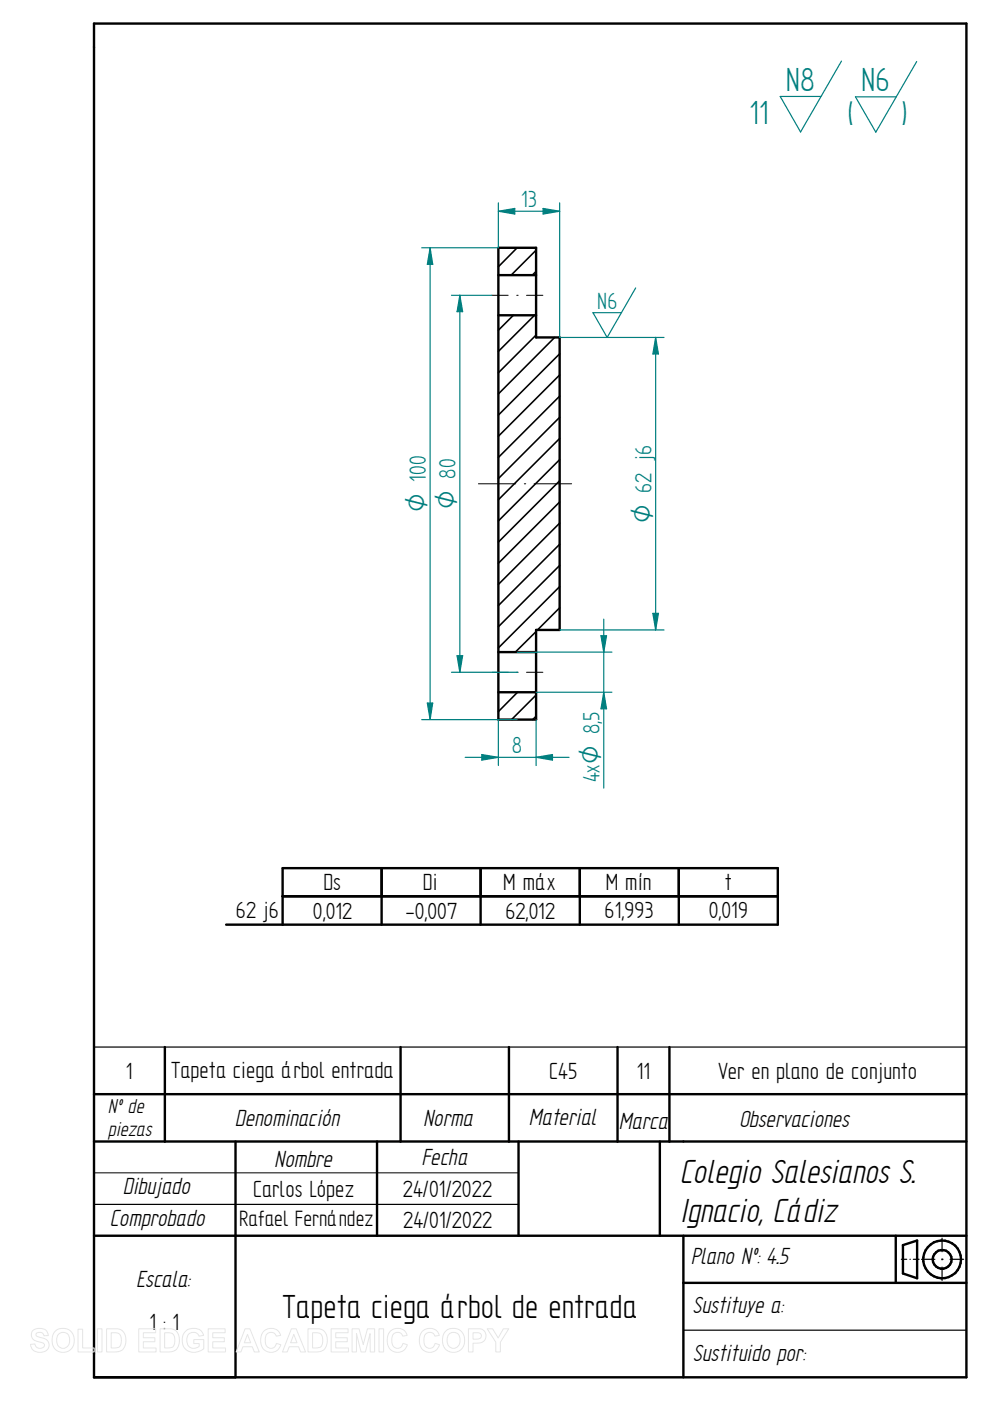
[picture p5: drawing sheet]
<svg xmlns="http://www.w3.org/2000/svg" width="210mm" height="297mm" viewBox="0 0 210 297" stroke-linecap="round" stroke-linejoin="round" font-family="sans-serif">
<g fill="none" stroke="#000" stroke-width=".51">
<path d="M19.9 5h185.1v287h-185.1zM105.7 58.3h8M105.7 52.5h8v19h5v62.1h-5v19h-8zM105.7 66.8h8M105.7 138.3h8M105.7 146.8h8M19.9 232h185.1M35 222v20M85 222v20M107.9 222v20M131 222v20M142 222v20"/>
<path d="M19.9 242h185.1M50 242v50M80 242v20M110 242v20M140 242v20M19.9 262h185.1M144.9 262v30M144.9 272h60.1M190 262v10M191.5 264l3-1v8l-3-1z"/>
<circle cx="199.8" cy="267" r="4"/>
<circle cx="199.9" cy="267" r="1.99"/>
</g>
<path d="M19.9 222h185.1M19.9 255.4h90.1M191.2 267h1.1M193 267h.1M193.7 267h1.2M195.5 267h2.8M199.8 267h.2M199.8 262.5v2.9M199.8 266.9v.2M199.8 268.6v2.9M201.5 267h2.9M144.9 282h60.1" fill="none" stroke="#000" stroke-width=".25"/>
<path d="M104.4 62.6h3.4M109.6 62.6h.3M111.7 62.6h3.4M101.5 102.6h7.9M111.2 102.6h.3M113.3 102.6h7.9M104.4 142.5h3.4M109.6 142.5h.3M111.7 142.5h3.4M19.9 248.7h90.1" fill="none" stroke="#000" stroke-width=".21"/>
<g fill="none" stroke="#000" stroke-width=".34">
<path d="M109.7 52.5l-4 4.1M113.7 53l-5.3 5.3M113.7 57.5l-.8 .8M108.9 66.8l-3.2 3.2M113.4 66.8l-7.7 7.7M113.7 71l-8 8M117.6 71.5l-11.9 12M118.7 75l-13 13M118.7 79.5l-13 13M118.7 84l-13 13M118.7 88.5l-13 13M118.7 93l-13 13"/>
<path d="M118.7 97.5l-13 12.9M118.7 101.9l-13 13M118.7 106.4l-13 13M118.7 110.9l-13 13M118.7 115.4l-13 13M118.7 119.9l-13 13M113.7 133.9l-4.4 4.4M118.7 124.4l-13 13M118.7 128.9l-4.7 4.7M118.7 133.4l-.2 .2M109.8 146.8l-4.1 4.1M113.7 147.4l-5.2 5.2"/>
<path d="M113.7 151.8l-.7 .8"/>
</g>
<path d="M178.5 13l-8.7 15-4.3-7.6h8.6M194.4 13l-8.6 15-4.4-7.5h8.7M89.5 52.5h16.2M91.2 52.5l.6 3.5h-1.2zM89.5 152.6h20.2" fill="none" stroke="#007f7f" stroke-width=".25"/>
<path d="M91.2 52.5l.6 3.5h-1.2z" fill="#007f7f"/>
<path d="M90.6 149.1h1.2l-.6 3.5z" fill="none" stroke="#007f7f" stroke-width=".25"/>
<path d="M90.6 149.1h1.2l-.6 3.5z" fill="#007f7f"/>
<path d="M91.2 52.5v100.1M95.8 62.6h8.6M97.5 62.6l.6 3.5h-1.2zM95.8 142.5h14" fill="none" stroke="#007f7f" stroke-width=".25"/>
<path d="M97.5 62.6l.6 3.5h-1.2z" fill="#007f7f"/>
<path d="M96.9 139h1.2l-.6 3.5z" fill="none" stroke="#007f7f" stroke-width=".25"/>
<path d="M96.9 139h1.2l-.6 3.5z" fill="#007f7f"/>
<path d="M97.5 62.6v79.9M118.7 71.5h22.1M139.1 71.5l.6 3.6h-1.2zM118.7 133.6h22.1" fill="none" stroke="#007f7f" stroke-width=".25"/>
<path d="M139.1 71.5l.6 3.6h-1.2z" fill="#007f7f"/>
<path d="M138.5 130h1.2l-.6 3.6z" fill="none" stroke="#007f7f" stroke-width=".25"/>
<path d="M138.5 130h1.2l-.6 3.6z" fill="#007f7f"/>
<path d="M105.7 43v9.5M105.7 44.8l3.5-.6v1.2zM118.7 43v28.5M139.1 71.5v62.1" fill="none" stroke="#007f7f" stroke-width=".25"/>
<path d="M105.7 44.8l3.5-.6v1.2z" fill="#007f7f"/>
<path d="M115.2 44.2l3.5 .6-3.5 .6z" fill="none" stroke="#007f7f" stroke-width=".25"/>
<path d="M115.2 44.2l3.5 .6-3.5 .6z" fill="#007f7f"/>
<path d="M105.7 44.8h13M102.2 160l3.5 .6-3.5 .6zM105.7 152.6v9.7M113.7 152.6v9.7" fill="none" stroke="#007f7f" stroke-width=".25"/>
<path d="M102.2 160l3.5 .6-3.5 .6z" fill="#007f7f"/>
<path d="M113.7 160.6l3.5-.6v1.2z" fill="none" stroke="#007f7f" stroke-width=".25"/>
<path d="M113.7 160.6l3.5-.6v1.2z" fill="#007f7f"/>
<path d="M109.7 138.3h20.1M113.7 146.8h16.1M128.1 146.8l.6 3.5h-1.2zM98.7 160.6h22" fill="none" stroke="#007f7f" stroke-width=".25"/>
<path d="M128.1 146.8l.6 3.5h-1.2z" fill="#007f7f"/>
<path d="M127.5 134.8h1.2l-.6 3.5z" fill="none" stroke="#007f7f" stroke-width=".25"/>
<path d="M127.5 134.8h1.2l-.6 3.5z" fill="#007f7f"/>
<path d="M134.8 61l-6 10.5-3-5.2h6M128.1 131.3v35.8" fill="none" stroke="#007f7f" stroke-width=".25"/>
<path d="M48 196h117v-11.9h-105.1v11.9M59.9 190h105.1M80.9 184.1v11.9M101.9 184.1v11.9M123 184.1v11.9M144 184.1v11.9" fill="none" stroke="#000" stroke-width=".51"/>
<g fill="none" stroke="#e6e6e6" stroke-width=".21">
<path d="M7 282.1a2.33 2.33 0 0 1 2.9 .2l.3 .9h-.9a.91 .91 0 0 0-.7-.7 .91 .91 0 0 0-1 .5l.1 .3 .5 .2a2.12 2.12 0 0 1 2.2 1.4 1.76 1.76 0 0 1-2.4 1.8l-.7-.2-.6-.7-.2-.8 .9-.1a1.05 1.05 0 0 0 .9 1 1.05 1.05 0 0 0 1.1-.7 1.7 1.7 0 0 0-1.6-.8 1.39 1.39 0 0 1-.8-2.3zM11.7 282.3a2.47 2.47 0 0 1 3.1-.2 2.47 2.47 0 0 1 .8 3 2.4 2.4 0 0 1-3 1.5 2.4 2.4 0 0 1-1.5-3.1zM12.4 282.9a1.39 1.39 0 0 1 1.7-.3 1.39 1.39 0 0 1 .7 1.5 1.41 1.41 0 0 1-1.4 1.8 1.41 1.41 0 0 1-1.4-1.8l.1-.7zM16.6 281.8h.9v4h2.5v.8h-3.4zM20.7 281.7h.9v4.9h-.9zM22.6 281.7h1.8a2.2 2.2 0 0 1 2.3 2.8 2.05 2.05 0 0 1-2.3 2.1h-1.8zM23.6 282.6a1.8 1.8 0 0 1 1.9 .5 2.03 2.03 0 0 1-.4 2.6l-1.5 .1zM29.4 281.7h3.6v.9h-2.6v1h2.5v.9h-2.5v1.3h2.7v.8h-3.7zM34 281.7h1.7a2.2 2.2 0 0 1 2.3 2.8 2.05 2.05 0 0 1-2.2 2.1h-1.8zM34.9 282.6a1.8 1.8 0 0 1 2 .5 2.03 2.03 0 0 1-.5 2.6l-1.5 .1zM39.3 282.3a2.56 2.56 0 0 1 3.6 .2l.3 .6-1 .2a1.36 1.36 0 0 0-1.6-.7 1.36 1.36 0 0 0-1 1.5 1.55 1.55 0 0 0 .8 1.6 1.55 1.55 0 0 0 1.8-.2v-.6h-1.1v-.9h2.1v2a2.7 2.7 0 0 1-4.5-1.2 2.79 2.79 0 0 1 .6-2.5zM44.2 281.7h3.6v.9h-2.7v1h2.5v.9h-2.5v1.3h2.7v.8h-3.6z"/>
<path d="M52 281.7h1l2 4.9h-1.1l-.4-1.1h-2l-.4 1.1h-1zM52.5 282.9l.7 1.8h-1.4zM55.9 282.3a2.15 2.15 0 0 1 3.6 .8l-.9 .2a1.24 1.24 0 0 0-1.6-.7 1.24 1.24 0 0 0-.7 1.5 1.25 1.25 0 0 0 .5 1.6 1.25 1.25 0 0 0 1.6-.3l.2-.6 1 .3a2.19 2.19 0 0 1-2.6 1.6 2.19 2.19 0 0 1-1.7-2.5l.1-.9zM61.8 281.7h1l2 4.9h-1l-.5-1.1h-2l-.4 1.1h-1zM62.3 282.9l.7 1.8h-1.4zM65.3 281.7h1.8a2.2 2.2 0 0 1 2.3 2.8 2.05 2.05 0 0 1-2.3 2.1h-1.8zM66.3 282.6a1.8 1.8 0 0 1 1.9 .5 2.03 2.03 0 0 1-.4 2.6l-1.5 .1zM70.2 281.7h3.6v.9h-2.6v1h2.5v.9h-2.5v1.3h2.7v.8h-3.7zM74.7 281.7h1.5l.8 3.4 .9-3.4h1.6v4.9h-1v-3.9l-1 3.9h-.9l-1-3.9v3.9h-.9zM80.4 281.7h1v4.9h-1zM82.7 282.3a2.15 2.15 0 0 1 3.7 .8l-1 .2a1.24 1.24 0 0 0-1.6-.7 1.24 1.24 0 0 0-.7 1.5 1.25 1.25 0 0 0 .5 1.6 1.25 1.25 0 0 0 1.6-.3l.3-.6 .9 .3a2.19 2.19 0 0 1-2.6 1.6 2.19 2.19 0 0 1-1.7-2.5l.1-.9zM89.5 282.3a2.15 2.15 0 0 1 3.7 .8l-1 .2a1.24 1.24 0 0 0-1.5-.7 1.24 1.24 0 0 0-.8 1.5 1.25 1.25 0 0 0 .5 1.6 1.25 1.25 0 0 0 1.6-.3l.3-.6 .9 .3a2.19 2.19 0 0 1-2.5 1.6 2.19 2.19 0 0 1-1.8-2.5l.1-.9z"/>
<path d="M94.5 282.3a2.47 2.47 0 0 1 3.1-.2 2.47 2.47 0 0 1 .8 3 2.4 2.4 0 0 1-3 1.5 2.4 2.4 0 0 1-1.5-3.1zM95.2 282.9a1.39 1.39 0 0 1 1.7-.3 1.39 1.39 0 0 1 .7 1.5 1.41 1.41 0 0 1-1.4 1.8 1.41 1.41 0 0 1-1.4-1.8l.1-.7zM99.4 281.7h1.5a1.58 1.58 0 0 1 2 .8 1.58 1.58 0 0 1-.6 2.1l-.8 .1-1.2 .1v1.8h-.9zM100.3 282.6h.5a.87 .87 0 0 1 1.3 .8l-.5 .4-1.3 .1zM103.3 281.7h1.2l1.2 2 1.1-2h1.1l-1.8 2.9v2h-.9v-2z"/>
</g>
<g font-size="8" fill="#007f7f">
<text x="166.7" y="19.2">N8</text>
<text x="182.7" y="19.3">N6</text>
<text x="159" y="26.4">11</text>
<text x="179.7" y="26.4">(</text>
<text x="191.2" y="26.4">)</text>
</g>
<g font-size="8">
<text x="144.2" y="250.8">Colegio Salesianos S.</text>
<text x="144.2" y="259">Ignacio, Cádiz</text>
<text x="59.9" y="279.5">Tapeta ciega árbol de entrada</text>
</g>
<g font-size="5.7">
<text x="85.5" y="253.7">24/01/2022</text>
<text x="85.5" y="260.4">24/01/2022</text>
</g>
<g font-size="5.6" fill="#007f7f">
<text x="110.6" y="43.9">13</text>
<text x="126.7" y="65.4">N6</text>
<text x="108.6" y="159.7">8</text>
<text x="127.2" y="165.9" transform="rotate(-90 127.2 165.9)">4xO 8,5</text>
</g>
<g font-size="5.6">
<text x="68.6" y="188.8">Ds</text>
<text x="89.7" y="188.8">Di</text>
<text x="106.7" y="188.7">M máx</text>
<text x="128.5" y="188.8">M mín</text>
<text x="153.7" y="188.7">t</text>
<text x="50" y="194.7">62 j6</text>
<text x="66.4" y="194.8">0,012</text>
<text x="86" y="194.8">-0,007</text>
<text x="107.2" y="194.8">62,012</text>
<text x="128.2" y="194.7">61,993</text>
<text x="150.3" y="194.7">0,019</text>
<text x="26.7" y="228.7">1</text>
<text x="36.3" y="228.6">Tapeta ciega árbol entrada</text>
<text x="116.5" y="228.7">C45</text>
<text x="135" y="228.7">11</text>
<text x="152.4" y="228.7">Ver en plano de conjunto</text>
<text x="49.8" y="238.7">Denominación</text>
<text x="89.7" y="238.7">Norma</text>
<text x="112.1" y="238.5">Material</text>
<text x="131.2" y="239.4">Marca</text>
<text x="156.8" y="239">Observaciones</text>
<text x="58.2" y="247.4">Nombre</text>
<text x="89.4" y="247">Fecha</text>
<text x="26.1" y="253.1">Dibujado</text>
<text x="53.7" y="253.7">Carlos López</text>
<text x="23.3" y="260">Comprobado</text>
<text x="146.5" y="267.9">Plano Nº: 4.5</text>
<text x="28.9" y="272.9">Escala:</text>
<text x="146.9" y="278.5">Sustituye a:</text>
<text x="31.7" y="282">1 : 1</text>
<text x="147" y="288.5">Sustituido por:</text>
</g>
<g font-size="5.4" fill="#007f7f">
<text x="96.6" y="107.9" transform="rotate(-90 96.6 107.9)">O 80</text>
<text x="90.3" y="108.5" transform="rotate(-90 90.3 108.5)">O 100</text>
<text x="138.2" y="110.8" transform="rotate(-90 138.2 110.8)">O 62 j6</text>
</g>
<text font-size="5.3" x="50.8" y="260">Rafael Fernández</text>
<g font-size="4.8">
<text x="22.9" y="235.9">Nº de</text>
<text x="22.9" y="240.8">piezas</text>
</g>
</svg>
